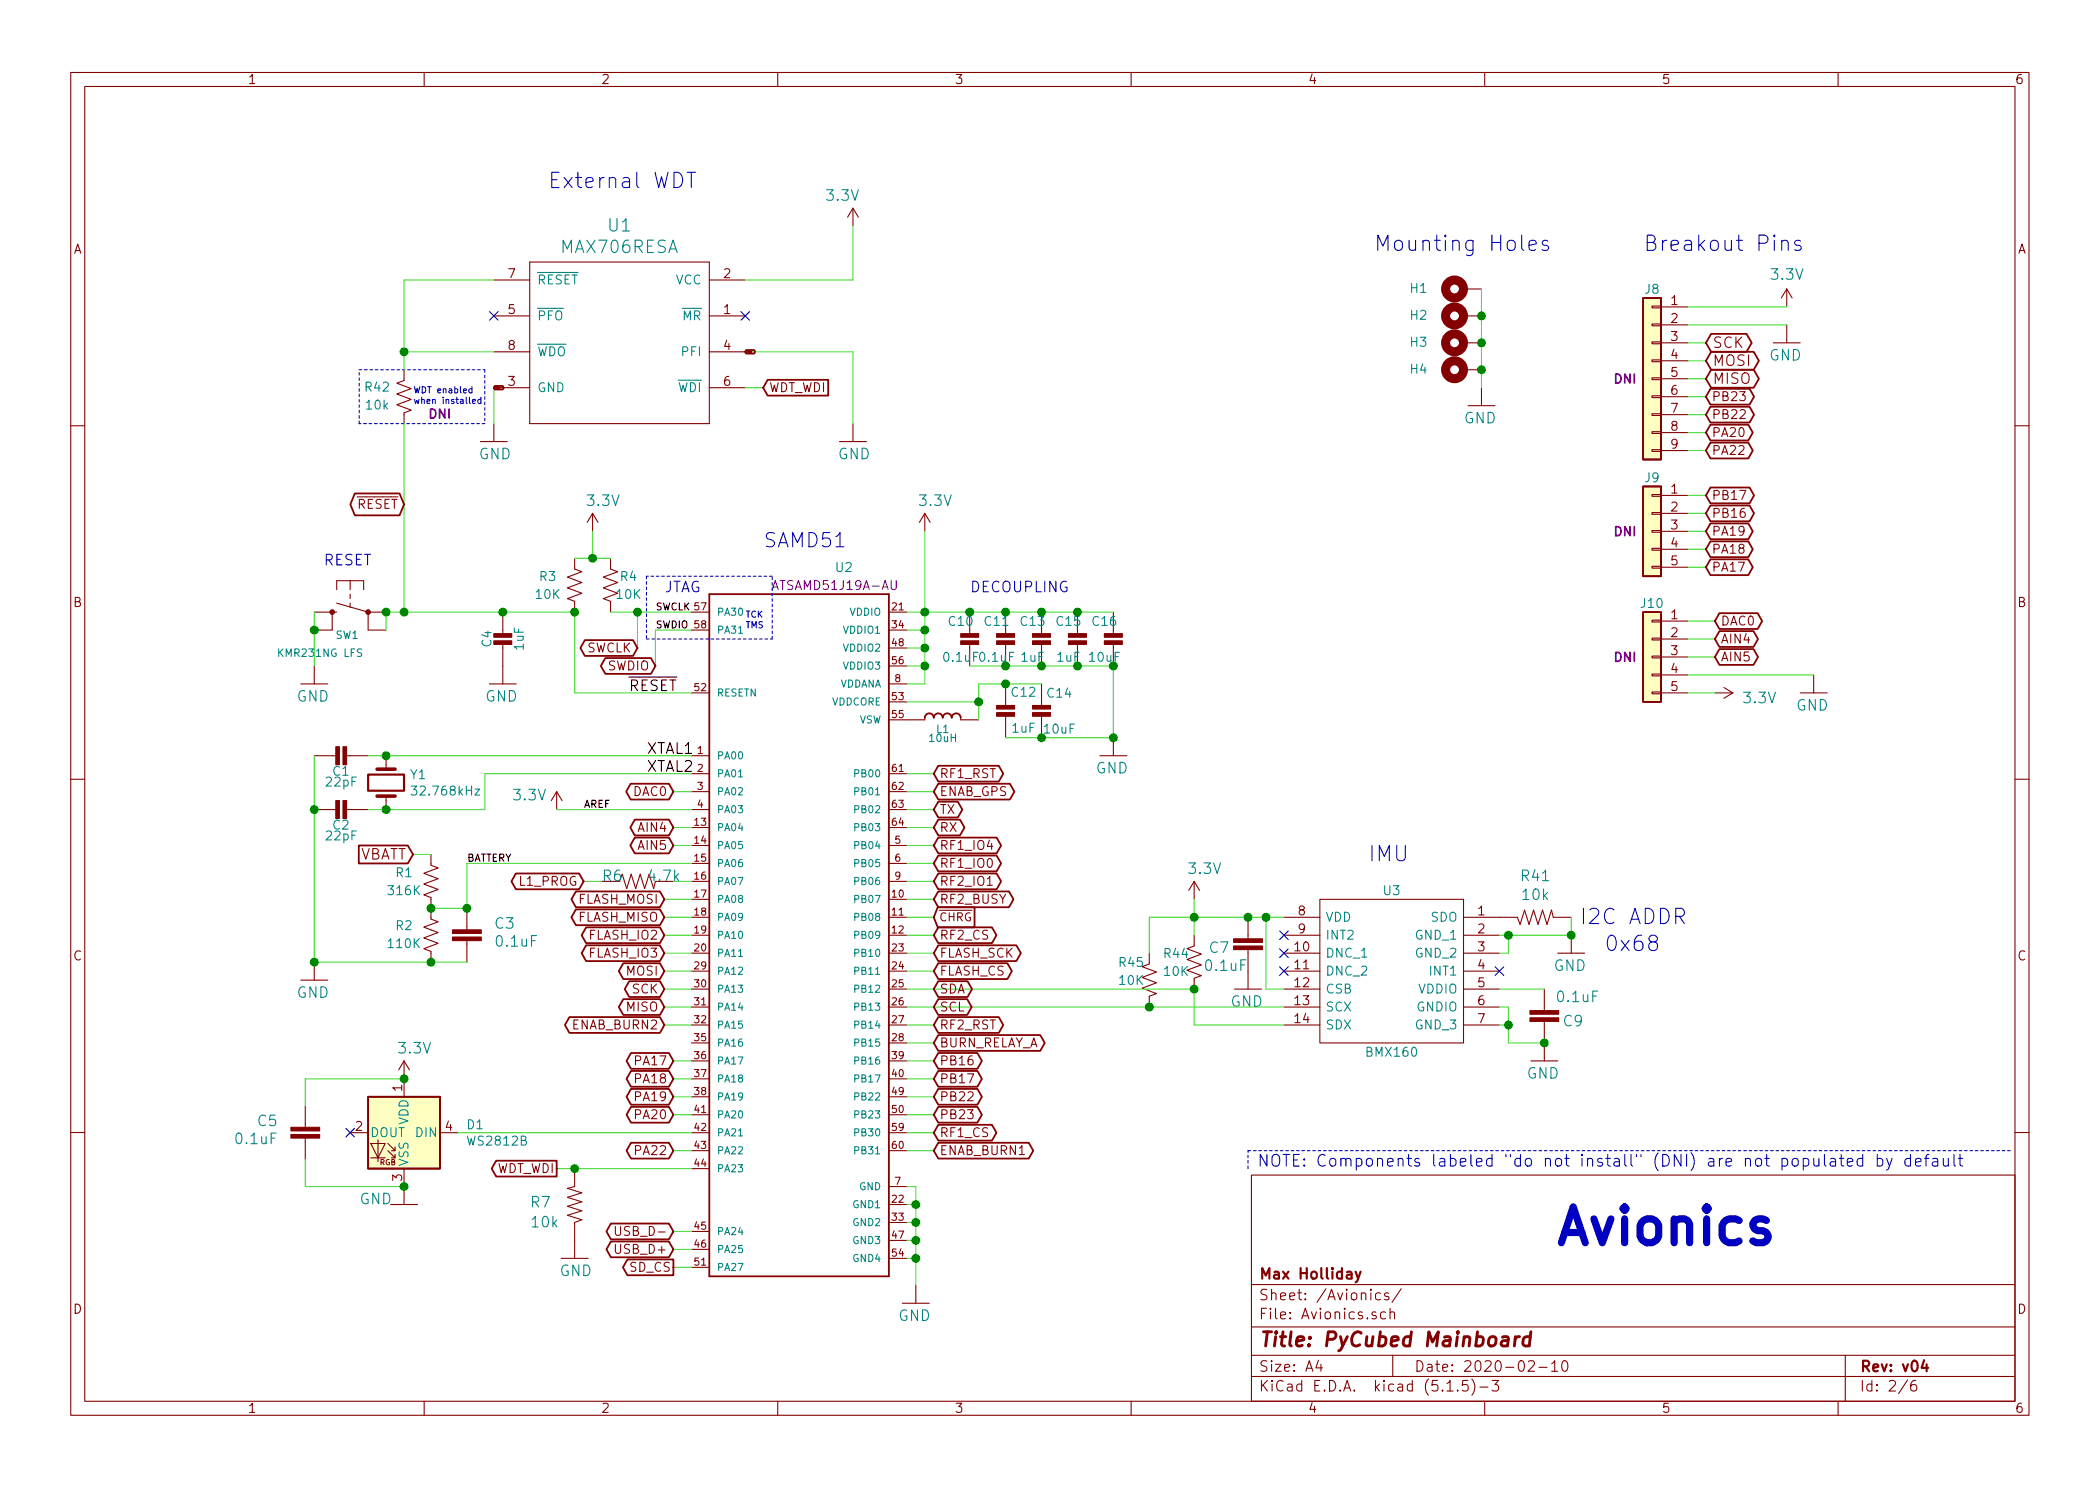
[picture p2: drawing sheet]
EESchema Schematic File Version 4
EELAYER 30 0
EELAYER END
$Descr A4 11693 8268
encoding utf-8
Sheet 2 6
Title "PyCubed Mainboard"
Date "2020-02-10"
Rev "v04"
Comp "Max Holliday"
Comment1 ""
Comment2 ""
Comment3 ""
Comment4 ""
$EndDescr
Wire Wire Line
	2750 2150 2750 2350
Text GLabel 2750 2150 2    10   BiDi ~ 0
GND
Wire Wire Line
	4150 1950 4750 1950
Wire Wire Line
	4750 1950 4750 2350
Text GLabel 4150 1950 2    10   BiDi ~ 0
GND
Wire Wire Line
	5050 4500 5200 4500
Text GLabel 5200 4500 2    50   BiDi ~ 0
TX
Wire Wire Line
	5050 4600 5200 4600
Text GLabel 5200 4600 2    50   BiDi ~ 0
RX
Wire Wire Line
	5200 4400 5050 4400
Text GLabel 5200 4400 2    50   BiDi ~ 0
ENAB_GPS
Wire Wire Line
	2750 1550 2250 1550
Wire Wire Line
	2250 2050 2250 1950
Wire Wire Line
	3850 5700 3700 5700
Text GLabel 3700 5700 0    50   BiDi ~ 0
ENAB_BURN2
Wire Wire Line
	5050 6400 5200 6400
Text GLabel 5200 6400 2    50   BiDi ~ 0
ENAB_BURN1
Wire Wire Line
	4250 2150 4150 2150
Wire Wire Line
	3850 6500 3200 6500
Wire Wire Line
	5050 5800 5200 5800
Text GLabel 5200 5800 2    50   BiDi ~ 0
BURN_RELAY_A
Wire Wire Line
	3350 4900 3250 4900
Text GLabel 3250 4900 0    50   BiDi ~ 0
L1_PROG
Wire Wire Line
	3850 4900 3750 4900
Wire Wire Line
	4750 1550 4150 1550
$Comp
L mainboard:0.1UF-25V(+80_-20%)(0603) C?
U 1 1
P 6950 5300
AR Path="/88676885" Ref="C?"  Part="1" 
AR Path="/5CEC5A72/88676885" Ref="C7"  Part="1" 
F 0 "C7" H 7050 5300 59  0000 L BNN
F 1 "0.1uF" H 6950 5200 59  0000 L BNN
F 2 "Capacitor_SMD:C_0603_1608Metric" H 6950 5300 50  0001 C CNN
F 3 "" H 6950 5300 50  0001 C CNN
	1    6950 5300
	-1   0    0    -1  
$EndComp
$Comp
L mainboard:0.1UF-25V(+80_-20%)(0603) C?
U 1 1
P 8600 5600
AR Path="/2BF069D8" Ref="C?"  Part="1" 
AR Path="/5CEC5A72/2BF069D8" Ref="C9"  Part="1" 
F 0 "C9" H 8700 5650 59  0000 L BNN
F 1 "0.1uF" H 8660 5515 59  0000 L BNN
F 2 "Capacitor_SMD:C_0603_1608Metric" H 8600 5600 50  0001 C CNN
F 3 "" H 8600 5600 50  0001 C CNN
	1    8600 5600
	1    0    0    1   
$EndComp
$Comp
L mainboard:GND #GND?
U 1 1
P 2750 2450
AR Path="/21137572" Ref="#GND?"  Part="1" 
AR Path="/5CEC5A72/21137572" Ref="#GND06"  Part="1" 
F 0 "#GND06" H 2750 2450 50  0001 C CNN
F 1 "GND" H 2650 2350 59  0000 L BNN
F 2 "" H 2750 2450 50  0001 C CNN
F 3 "" H 2750 2450 50  0001 C CNN
	1    2750 2450
	-1   0    0    -1  
$EndComp
$Comp
L mainboard:10KOHM-1_10W-1%(0603)0603 R?
U 1 1
P 3550 4900
AR Path="/B13F4994" Ref="R?"  Part="1" 
AR Path="/5CEC5A72/B13F4994" Ref="R6"  Part="1" 
F 0 "R6" H 3350 4900 59  0000 L BNN
F 1 "4.7k" H 3600 4900 59  0000 L BNN
F 2 "Resistor_SMD:R_0603_1608Metric" H 3550 4900 50  0001 C CNN
F 3 "" H 3550 4900 50  0001 C CNN
	1    3550 4900
	1    0    0    -1  
$EndComp
$Comp
L mainboard:GND #GND?
U 1 1
P 4750 2450
AR Path="/A606055F" Ref="#GND?"  Part="1" 
AR Path="/5CEC5A72/A606055F" Ref="#GND01"  Part="1" 
F 0 "#GND01" H 4750 2450 50  0001 C CNN
F 1 "GND" H 4650 2350 59  0000 L BNN
F 2 "" H 4750 2450 50  0001 C CNN
F 3 "" H 4750 2450 50  0001 C CNN
	1    4750 2450
	-1   0    0    -1  
$EndComp
$Comp
L mainboard:3.3V #SUPPLY?
U 1 1
P 4750 1250
AR Path="/26B7FE90" Ref="#SUPPLY?"  Part="1" 
AR Path="/5CEC5A72/26B7FE90" Ref="#SUPPLY01"  Part="1" 
F 0 "#SUPPLY01" H 4750 1250 50  0001 C CNN
F 1 "3.3V" H 4710 1390 59  0000 L BNN
F 2 "" H 4750 1250 50  0001 C CNN
F 3 "" H 4750 1250 50  0001 C CNN
	1    4750 1250
	-1   0    0    -1  
$EndComp
$Comp
L mainboard:R-US_R0603 R?
U 1 1
P 3200 6700
AR Path="/D5C8DAFA" Ref="R?"  Part="1" 
AR Path="/5CEC5A72/D5C8DAFA" Ref="R7"  Part="1" 
F 0 "R7" V 3241 6450 59  0000 L BNN
F 1 "10k" V 3130 6450 59  0000 L BNN
F 2 "Resistor_SMD:R_0603_1608Metric" H 3200 6700 50  0001 C CNN
F 3 "" H 3200 6700 50  0001 C CNN
	1    3200 6700
	0    1    -1   0   
$EndComp
$Comp
L mainboard:GND #GND?
U 1 1
P 3200 7000
AR Path="/4ECAD228" Ref="#GND?"  Part="1" 
AR Path="/5CEC5A72/4ECAD228" Ref="#GND010"  Part="1" 
F 0 "#GND010" H 3200 7000 50  0001 C CNN
F 1 "GND" H 3100 6900 59  0000 L BNN
F 2 "" H 3200 7000 50  0001 C CNN
F 3 "" H 3200 7000 50  0001 C CNN
	1    3200 7000
	-1   0    0    -1  
$EndComp
Text Notes 7850 4800 2    85   ~ 0
IMU
Text Notes 3050 1050 0    85   ~ 0
External WDT
Wire Wire Line
	3100 4500 3850 4500
$Comp
L mainboard:CAP_CERAMIC0805-NOOUTLINE-Adafruit_Feather_M4_Express-eagle-import-lab64_SAM32-rescue-SAMD-10-rescue-SAM32-rescue C?
U 1 1
P 6200 3600
AR Path="/5BCFDB7D/5CF0D226" Ref="C?"  Part="1" 
AR Path="/5CF0D226" Ref="C?"  Part="1" 
AR Path="/5CEC5A72/5CF0D226" Ref="C16"  Part="1" 
F 0 "C16" H 6150 3750 50  0000 C CNN
F 1 "10uF" H 6150 3550 50  0000 C CNN
F 2 "Capacitor_SMD:C_0603_1608Metric" H 6200 3600 50  0001 C CNN
F 3 "" H 6200 3600 50  0001 C CNN
	1    6200 3600
	1    0    0    -1  
$EndComp
$Comp
L mainboard:CAP_CERAMIC0603_NO-Adafruit_Feather_M4_Express-eagle-import-lab64_SAM32-rescue-SAMD-10-rescue-SAM32-rescue C?
U 1 1
P 6000 3600
AR Path="/5BCFDB7D/5CF0D22C" Ref="C?"  Part="1" 
AR Path="/5CF0D22C" Ref="C?"  Part="1" 
AR Path="/5CEC5A72/5CF0D22C" Ref="C15"  Part="1" 
F 0 "C15" H 5950 3750 50  0000 C CNN
F 1 "1uF" H 5950 3550 50  0000 C CNN
F 2 "Capacitor_SMD:C_0603_1608Metric" H 6000 3600 50  0001 C CNN
F 3 "" H 6000 3600 50  0001 C CNN
	1    6000 3600
	1    0    0    -1  
$EndComp
$Comp
L mainboard:CAP_CERAMIC0603_NO-Adafruit_Feather_M4_Express-eagle-import-lab64_SAM32-rescue-SAMD-10-rescue-SAM32-rescue C?
U 1 1
P 5800 3600
AR Path="/5BCFDB7D/5CF0D232" Ref="C?"  Part="1" 
AR Path="/5CF0D232" Ref="C?"  Part="1" 
AR Path="/5CEC5A72/5CF0D232" Ref="C13"  Part="1" 
F 0 "C13" H 5750 3750 50  0000 C CNN
F 1 "1uF" H 5750 3550 50  0000 C CNN
F 2 "Capacitor_SMD:C_0603_1608Metric" H 5800 3600 50  0001 C CNN
F 3 "" H 5800 3600 50  0001 C CNN
	1    5800 3600
	1    0    0    -1  
$EndComp
Text Label 3500 3850 0    59   ~ 0
~RESET
Wire Wire Line
	5050 3900 5450 3900
Wire Wire Line
	5450 3900 5450 4000
$Comp
L mainboard:CAP_CERAMIC0603_NO-Adafruit_Feather_M4_Express-eagle-import-lab64_SAM32-rescue-SAMD-10-rescue-SAM32-rescue C?
U 1 1
P 2800 3500
AR Path="/5BCFDB7D/5CF0D241" Ref="C?"  Part="1" 
AR Path="/5CF0D241" Ref="C?"  Part="1" 
AR Path="/5CEC5A72/5CF0D241" Ref="C4"  Part="1" 
F 0 "C4" V 2710 3549 50  0000 C CNN
F 1 "1uF" V 2890 3549 50  0000 C CNN
F 2 "Capacitor_SMD:C_0603_1608Metric" H 2800 3500 50  0001 C CNN
F 3 "" H 2800 3500 50  0001 C CNN
	1    2800 3500
	1    0    0    1   
$EndComp
$Comp
L mainboard:INDUCTOR-Adafruit_Feather_M4_Express-eagle-import-lab64_SAM32-rescue-SAMD-10-rescue-SAM32-rescue L?
U 1 1
P 5250 4000
AR Path="/5BCFDB7D/5CF0D253" Ref="L?"  Part="1" 
AR Path="/5CF0D253" Ref="L?"  Part="1" 
AR Path="/5CEC5A72/5CF0D253" Ref="L1"  Part="1" 
F 0 "L1" H 5250 3950 42  0000 C CNN
F 1 "10uH" H 5250 3900 42  0000 C CNN
F 2 "Inductor_SMD:L_0805_2012Metric_Pad1.15x1.40mm_HandSolder" H 5250 4000 50  0001 C CNN
F 3 "https://product.tdk.com/info/en/catalog/datasheets/inductor_commercial_power_vls201610hbx-1_en.pdf" H 5250 4000 50  0001 C CNN
	1    5250 4000
	-1   0    0    -1  
$EndComp
Wire Wire Line
	5050 3800 5150 3800
Wire Wire Line
	5150 3800 5150 3700
Wire Wire Line
	5050 3400 5150 3400
Connection ~ 5150 3400
Wire Wire Line
	5150 3400 5150 2950
Wire Wire Line
	5050 3500 5150 3500
Connection ~ 5150 3500
Wire Wire Line
	5150 3500 5150 3400
Wire Wire Line
	5050 3600 5150 3600
Connection ~ 5150 3600
Wire Wire Line
	5150 3600 5150 3500
Wire Wire Line
	5050 3700 5150 3700
Connection ~ 5150 3700
Wire Wire Line
	5150 3700 5150 3600
$Comp
L mainboard:SWITCH_TACT_SMT4.6X2.8-Adafruit_Feather_M4_Express-eagle-import-lab64_SAM32-rescue-SAMD-10-rescue-SAM32-rescue SW?
U 1 1
P 1950 3400
AR Path="/5BCFDB7D/5CF0D299" Ref="SW?"  Part="1" 
AR Path="/5CF0D299" Ref="SW?"  Part="1" 
AR Path="/5CEC5A72/5CF0D299" Ref="SW1"  Part="1" 
F 0 "SW1" H 1900 3250 42  0000 L BNN
F 1 "KMR231NG LFS" H 1875 3150 42  0000 L BNN
F 2 "Adafruit Feather M4 Express:BTN_KMR2_4.6X2.8" H 1950 3400 50  0001 C CNN
F 3 "https://www.ckswitches.com/media/1479/kmr2.pdf" H 1950 3400 50  0001 C CNN
	1    1950 3400
	-1   0    0    -1  
$EndComp
Wire Wire Line
	1750 3400 1750 3500
Wire Wire Line
	5050 6600 5100 6600
Wire Wire Line
	5100 6600 5100 6700
Wire Wire Line
	5050 6700 5100 6700
Connection ~ 5100 6700
Wire Wire Line
	5100 6700 5100 6800
Wire Wire Line
	5050 6800 5100 6800
Connection ~ 5100 6800
Wire Wire Line
	5100 6800 5100 6900
Wire Wire Line
	5050 6900 5100 6900
Connection ~ 5100 6900
Wire Wire Line
	5100 6900 5100 7000
Wire Wire Line
	5050 7000 5100 7000
Connection ~ 5100 7000
Wire Wire Line
	5100 7000 5100 7150
$Comp
L mainboard:CAP_CERAMIC0603_NO-Adafruit_Feather_M4_Express-eagle-import-lab64_SAM32-rescue-SAMD-10-rescue-SAM32-rescue C?
U 1 1
P 1850 4200
AR Path="/5BCFDB7D/5CF0D2B6" Ref="C?"  Part="1" 
AR Path="/5CF0D2B6" Ref="C?"  Part="1" 
AR Path="/5CEC5A72/5CF0D2B6" Ref="C1"  Part="1" 
F 0 "C1" V 1760 4249 50  0000 C CNN
F 1 "22pF" V 1700 4250 50  0000 C CNN
F 2 "Capacitor_SMD:C_0603_1608Metric" H 1850 4200 50  0001 C CNN
F 3 "" H 1850 4200 50  0001 C CNN
	1    1850 4200
	0    1    -1   0   
$EndComp
$Comp
L mainboard:CAP_CERAMIC0603_NO-Adafruit_Feather_M4_Express-eagle-import-lab64_SAM32-rescue-SAMD-10-rescue-SAM32-rescue C?
U 1 1
P 1850 4500
AR Path="/5BCFDB7D/5CF0D2BC" Ref="C?"  Part="1" 
AR Path="/5CF0D2BC" Ref="C?"  Part="1" 
AR Path="/5CEC5A72/5CF0D2BC" Ref="C2"  Part="1" 
F 0 "C2" V 1760 4549 50  0000 C CNN
F 1 "22pF" V 1700 4550 50  0000 C CNN
F 2 "Capacitor_SMD:C_0603_1608Metric" H 1850 4500 50  0001 C CNN
F 3 "" H 1850 4500 50  0001 C CNN
	1    1850 4500
	0    1    -1   0   
$EndComp
Wire Wire Line
	2700 4500 2700 4300
Wire Wire Line
	2700 4300 3850 4300
Wire Wire Line
	1750 4200 1750 4500
Wire Wire Line
	3850 3850 3200 3850
Wire Wire Line
	3200 3850 3200 3400
Wire Wire Line
	3200 3100 3300 3100
Connection ~ 3300 3100
Wire Wire Line
	3300 3100 3400 3100
Connection ~ 5800 3400
Text Notes 5400 3300 0    59   ~ 0
DECOUPLING\n
Text Label 3600 4200 0    60   ~ 0
XTAL1
Text Label 3600 4300 0    60   ~ 0
XTAL2
$Comp
L Device:R_US R4
U 1 1
P 3400 3250
F 0 "R4" H 3500 3300 50  0000 C CNN
F 1 "10K" H 3500 3200 50  0000 C CNN
F 2 "Resistor_SMD:R_0603_1608Metric" V 3440 3240 50  0001 C CNN
F 3 "~" H 3400 3250 50  0001 C CNN
	1    3400 3250
	1    0    0    -1  
$EndComp
$Comp
L Device:R_US R3
U 1 1
P 3200 3250
F 0 "R3" H 3050 3300 50  0000 C CNN
F 1 "10K" H 3050 3200 50  0000 C CNN
F 2 "Resistor_SMD:R_0603_1608Metric" V 3240 3240 50  0001 C CNN
F 3 "~" H 3200 3250 50  0001 C CNN
	1    3200 3250
	1    0    0    -1  
$EndComp
Connection ~ 3200 3400
Wire Wire Line
	3300 2950 3300 3100
Wire Wire Line
	5800 3700 6000 3700
Text Notes 3700 3300 0    59   ~ 0
JTAG\n
Wire Wire Line
	1750 3500 1750 3700
Connection ~ 1750 3500
Wire Wire Line
	2150 3500 2150 3400
Connection ~ 2150 3400
Text Notes 1800 3150 0    59   ~ 0
RESET
Connection ~ 2800 3400
Wire Wire Line
	2800 3400 3200 3400
$Comp
L mainboard:CAP_CERAMIC0603_NO-Adafruit_Feather_M4_Express-eagle-import-lab64_SAM32-rescue-SAMD-10-rescue-SAM32-rescue C?
U 1 1
P 5600 3600
AR Path="/5BCFDB7D/5CF0D39D" Ref="C?"  Part="1" 
AR Path="/5CF0D39D" Ref="C?"  Part="1" 
AR Path="/5CEC5A72/5CF0D39D" Ref="C11"  Part="1" 
F 0 "C11" H 5550 3750 50  0000 C CNN
F 1 "0.1uF" H 5550 3550 50  0000 C CNN
F 2 "Capacitor_SMD:C_0603_1608Metric" H 5600 3600 50  0001 C CNN
F 3 "" H 5600 3600 50  0001 C CNN
	1    5600 3600
	1    0    0    -1  
$EndComp
Wire Wire Line
	5600 3400 5800 3400
Wire Wire Line
	5800 3700 5600 3700
Connection ~ 5800 3700
Wire Wire Line
	5450 3900 5450 3800
Connection ~ 5450 3900
Connection ~ 5800 4100
Wire Wire Line
	5600 4100 5800 4100
Wire Wire Line
	5800 3400 6000 3400
Connection ~ 6000 3400
Connection ~ 6000 3700
Wire Wire Line
	6000 3700 6200 3700
Wire Wire Line
	6000 3400 6200 3400
Connection ~ 5600 3400
Wire Wire Line
	5150 3400 5400 3400
Connection ~ 6200 3700
Wire Wire Line
	6200 3700 6200 4100
Text Label 3650 3400 0    39   ~ 0
SWCLK
Text Label 3650 3500 0    39   ~ 0
SWDIO
Connection ~ 1750 4500
Wire Wire Line
	1750 4500 1750 5350
Wire Wire Line
	2550 6300 3850 6300
Wire Wire Line
	3750 7050 3850 7050
Text GLabel 3750 7050 0    50   Output ~ 0
SD_CS
Text Notes 4250 3050 0    79   ~ 0
SAMD51
Wire Wire Line
	3850 6950 3750 6950
Text GLabel 3750 6950 0    50   BiDi ~ 0
USB_D+
Wire Wire Line
	3850 6850 3750 6850
Text GLabel 3750 6850 0    50   BiDi ~ 0
USB_D-
Text GLabel 3550 3600 0    50   BiDi ~ 0
SWCLK
Text GLabel 3650 3700 0    50   BiDi ~ 0
SWDIO
$Comp
L mainboard:3.3V #SUPPLY?
U 1 1
P 5150 2950
AR Path="/5CFBCD54" Ref="#SUPPLY?"  Part="1" 
AR Path="/5CEC5A72/5CFBCD54" Ref="#SUPPLY04"  Part="1" 
F 0 "#SUPPLY04" H 5150 2950 50  0001 C CNN
F 1 "3.3V" H 5110 3090 59  0000 L BNN
F 2 "" H 5150 2950 50  0001 C CNN
F 3 "" H 5150 2950 50  0001 C CNN
	1    5150 2950
	1    0    0    -1  
$EndComp
$Comp
L mainboard:3.3V #SUPPLY?
U 1 1
P 3300 2950
AR Path="/5CFBFDCC" Ref="#SUPPLY?"  Part="1" 
AR Path="/5CEC5A72/5CFBFDCC" Ref="#SUPPLY02"  Part="1" 
F 0 "#SUPPLY02" H 3300 2950 50  0001 C CNN
F 1 "3.3V" H 3260 3090 59  0000 L BNN
F 2 "" H 3300 2950 50  0001 C CNN
F 3 "" H 3300 2950 50  0001 C CNN
	1    3300 2950
	1    0    0    -1  
$EndComp
$Comp
L mainboard:GND #GND?
U 1 1
P 5100 7250
AR Path="/5CFD3B99" Ref="#GND?"  Part="1" 
AR Path="/5CEC5A72/5CFD3B99" Ref="#GND08"  Part="1" 
F 0 "#GND08" H 5100 7250 50  0001 C CNN
F 1 "GND" H 5000 7150 59  0000 L BNN
F 2 "" H 5100 7250 50  0001 C CNN
F 3 "" H 5100 7250 50  0001 C CNN
	1    5100 7250
	1    0    0    -1  
$EndComp
$Comp
L mainboard:GND #GND?
U 1 1
P 2250 6700
AR Path="/5CFD48B4" Ref="#GND?"  Part="1" 
AR Path="/5CEC5A72/5CFD48B4" Ref="#GND05"  Part="1" 
F 0 "#GND05" H 2250 6700 50  0001 C CNN
F 1 "GND" H 2000 6700 59  0000 L BNN
F 2 "" H 2250 6700 50  0001 C CNN
F 3 "" H 2250 6700 50  0001 C CNN
	1    2250 6700
	1    0    0    -1  
$EndComp
$Comp
L mainboard:GND #GND?
U 1 1
P 6200 4200
AR Path="/5CFD4BD6" Ref="#GND?"  Part="1" 
AR Path="/5CEC5A72/5CFD4BD6" Ref="#GND09"  Part="1" 
F 0 "#GND09" H 6200 4200 50  0001 C CNN
F 1 "GND" H 6100 4100 59  0000 L BNN
F 2 "" H 6200 4200 50  0001 C CNN
F 3 "" H 6200 4200 50  0001 C CNN
	1    6200 4200
	1    0    0    -1  
$EndComp
Connection ~ 6200 4100
$Comp
L mainboard:GND #GND?
U 1 1
P 2800 3800
AR Path="/5CFD4F60" Ref="#GND?"  Part="1" 
AR Path="/5CEC5A72/5CFD4F60" Ref="#GND04"  Part="1" 
F 0 "#GND04" H 2800 3800 50  0001 C CNN
F 1 "GND" H 2700 3700 59  0000 L BNN
F 2 "" H 2800 3800 50  0001 C CNN
F 3 "" H 2800 3800 50  0001 C CNN
	1    2800 3800
	1    0    0    -1  
$EndComp
$Comp
L mainboard:GND #GND?
U 1 1
P 1750 5450
AR Path="/5CFD52FB" Ref="#GND?"  Part="1" 
AR Path="/5CEC5A72/5CFD52FB" Ref="#GND03"  Part="1" 
F 0 "#GND03" H 1750 5450 50  0001 C CNN
F 1 "GND" H 1650 5350 59  0000 L BNN
F 2 "" H 1750 5450 50  0001 C CNN
F 3 "" H 1750 5450 50  0001 C CNN
	1    1750 5450
	1    0    0    -1  
$EndComp
$Comp
L mainboard:GND #GND?
U 1 1
P 1750 3800
AR Path="/5CFD5573" Ref="#GND?"  Part="1" 
AR Path="/5CEC5A72/5CFD5573" Ref="#GND02"  Part="1" 
F 0 "#GND02" H 1750 3800 50  0001 C CNN
F 1 "GND" H 1650 3700 59  0000 L BNN
F 2 "" H 1750 3800 50  0001 C CNN
F 3 "" H 1750 3800 50  0001 C CNN
	1    1750 3800
	1    0    0    -1  
$EndComp
Text GLabel 5200 5400 2    50   BiDi ~ 0
FLASH_CS
Text GLabel 3700 5100 0    50   BiDi ~ 0
FLASH_MISO
Text GLabel 3700 5000 0    50   BiDi ~ 0
FLASH_MOSI
Text GLabel 5200 5300 2    50   BiDi ~ 0
FLASH_SCK
Wire Wire Line
	5200 5300 5050 5300
Wire Wire Line
	3700 5000 3850 5000
Wire Wire Line
	3700 5100 3850 5100
Text GLabel 3700 5200 0    50   BiDi ~ 0
FLASH_IO2
Text GLabel 3700 5300 0    50   BiDi ~ 0
FLASH_IO3
Wire Wire Line
	3700 5200 3850 5200
Wire Wire Line
	3850 5300 3700 5300
Wire Wire Line
	5200 5400 5050 5400
Text GLabel 3700 5400 0    50   BiDi ~ 0
MOSI
Text GLabel 3700 5500 0    50   BiDi ~ 0
SCK
Text GLabel 3700 5600 0    50   BiDi ~ 0
MISO
Wire Wire Line
	3700 5400 3850 5400
Wire Wire Line
	3700 5500 3850 5500
Wire Wire Line
	3700 5600 3850 5600
Wire Wire Line
	3400 3400 3550 3400
Wire Wire Line
	3650 3500 3650 3700
Wire Wire Line
	3550 3600 3550 3400
Connection ~ 3550 3400
$Comp
L Device:Crystal Y1
U 1 1
P 2150 4350
F 0 "Y1" V 2104 4481 50  0000 L CNN
F 1 "32.768kHz" V 2195 4481 50  0000 L CNN
F 2 "Crystal:Crystal_SMD_3215-2Pin_3.2x1.5mm" H 2150 4350 50  0001 C CNN
F 3 "~" H 2150 4350 50  0001 C CNN
F 4 "ABS07-32.768KHZ-T" H 2150 4350 50  0001 C CNN "Flight"
F 5 "ABS07-32.768KHZ-T" H 2150 4350 50  0001 C CNN "Proto"
	1    2150 4350
	0    1    1    0   
$EndComp
Wire Wire Line
	2050 4200 2150 4200
Wire Wire Line
	2050 4500 2150 4500
Connection ~ 2150 4200
Wire Wire Line
	2150 4200 3850 4200
Connection ~ 2150 4500
Wire Wire Line
	2150 4500 2700 4500
$Comp
L mainboard:CAP_CERAMIC0603_NO-Adafruit_Feather_M4_Express-eagle-import-lab64_SAM32-rescue-SAMD-10-rescue-SAM32-rescue C?
U 1 1
P 5400 3600
AR Path="/5BCFDB7D/5D39F8DC" Ref="C?"  Part="1" 
AR Path="/5D39F8DC" Ref="C?"  Part="1" 
AR Path="/5CEC5A72/5D39F8DC" Ref="C10"  Part="1" 
F 0 "C10" H 5350 3750 50  0000 C CNN
F 1 "0.1uF" H 5350 3550 50  0000 C CNN
F 2 "Capacitor_SMD:C_0603_1608Metric" H 5400 3600 50  0001 C CNN
F 3 "" H 5400 3600 50  0001 C CNN
	1    5400 3600
	1    0    0    -1  
$EndComp
Connection ~ 5400 3400
Wire Wire Line
	5400 3400 5600 3400
Wire Wire Line
	5600 3700 5400 3700
Connection ~ 5600 3700
Connection ~ 5600 3800
Wire Wire Line
	5600 3800 5800 3800
Wire Wire Line
	5450 3800 5600 3800
Wire Wire Line
	5800 4100 6200 4100
$Comp
L mainboard:CAP_CERAMIC0603_NO-Adafruit_Feather_M4_Express-eagle-import-lab64_SAM32-rescue-SAMD-10-rescue-SAM32-rescue C?
U 1 1
P 5800 4000
AR Path="/5BCFDB7D/5CF0D259" Ref="C?"  Part="1" 
AR Path="/5CF0D259" Ref="C?"  Part="1" 
AR Path="/5CEC5A72/5CF0D259" Ref="C14"  Part="1" 
F 0 "C14" H 5700 4150 50  0000 C CNN
F 1 "10uF" H 5700 3950 50  0000 C CNN
F 2 "Capacitor_SMD:C_0603_1608Metric" H 5800 4000 50  0001 C CNN
F 3 "" H 5800 4000 50  0001 C CNN
	1    5800 4000
	-1   0    0    -1  
$EndComp
$Comp
L mainboard:CAP_CERAMIC0805-NOOUTLINE-Adafruit_Feather_M4_Express-eagle-import-lab64_SAM32-rescue-SAMD-10-rescue-SAM32-rescue C?
U 1 1
P 5600 3900
AR Path="/5BCFDB7D/5CF0D24D" Ref="C?"  Part="1" 
AR Path="/5CF0D24D" Ref="C?"  Part="1" 
AR Path="/5CEC5A72/5CF0D24D" Ref="C12"  Part="1" 
F 0 "C12" H 5700 3850 50  0000 C CNN
F 1 "1uF" H 5700 4050 50  0000 C CNN
F 2 "Capacitor_SMD:C_0603_1608Metric" H 5600 3900 50  0001 C CNN
F 3 "" H 5600 3900 50  0001 C CNN
	1    5600 3900
	1    0    0    1   
$EndComp
$Comp
L mainboard:3.3V #SUPPLY?
U 1 1
P 3100 4500
AR Path="/5D35BA4E" Ref="#SUPPLY?"  Part="1" 
AR Path="/5CEC5A72/5D35BA4E" Ref="#SUPPLY0101"  Part="1" 
F 0 "#SUPPLY0101" H 3100 4500 50  0001 C CNN
F 1 "3.3V" H 2850 4550 59  0000 L BNN
F 2 "" H 3100 4500 50  0001 C CNN
F 3 "" H 3100 4500 50  0001 C CNN
	1    3100 4500
	1    0    0    -1  
$EndComp
Connection ~ 1750 5350
Wire Wire Line
	2300 4750 2400 4750
Text GLabel 2300 4750 0    59   Input ~ 0
VBATT
Connection ~ 2400 5350
Wire Wire Line
	2600 5350 2400 5350
Wire Wire Line
	2600 5050 2600 4800
Connection ~ 2600 5050
$Comp
L mainboard:0.1UF-25V(+80_-20%)(0603) C?
U 1 1
P 2600 5250
AR Path="/5D2972EA" Ref="C?"  Part="1" 
AR Path="/5CEC5A72/5D2972EA" Ref="C3"  Part="1" 
F 0 "C3" H 2450 5400 59  0000 R TNN
F 1 "0.1uF" H 2450 5300 59  0000 R TNN
F 2 "Capacitor_SMD:C_0603_1608Metric" H 2600 5250 50  0001 C CNN
F 3 "" H 2600 5250 50  0001 C CNN
	1    2600 5250
	-1   0    0    -1  
$EndComp
Wire Wire Line
	2400 5050 2600 5050
Wire Wire Line
	2400 5350 1750 5350
Text Label 2600 4800 0    40   ~ 0
BATTERY
Connection ~ 2400 5050
$Comp
L Device:R_US R2
U 1 1
P 2400 5200
F 0 "R2" H 2550 5150 50  0000 C CNN
F 1 "110K" H 2550 5250 50  0000 C CNN
F 2 "Resistor_SMD:R_0603_1608Metric" V 2440 5190 50  0001 C CNN
F 3 "~" H 2400 5200 50  0001 C CNN
	1    2400 5200
	-1   0    0    1   
$EndComp
$Comp
L Device:R_US R1
U 1 1
P 2400 4900
F 0 "R1" H 2250 4950 50  0000 C CNN
F 1 "316K" H 2250 4850 50  0000 C CNN
F 2 "Resistor_SMD:R_0603_1608Metric" V 2440 4890 50  0001 C CNN
F 3 "~" H 2400 4900 50  0001 C CNN
	1    2400 4900
	1    0    0    -1  
$EndComp
Wire Wire Line
	3850 6000 3750 6000
Text GLabel 3750 6000 0    50   BiDi ~ 0
PA18
Wire Wire Line
	3200 6500 3100 6500
Connection ~ 3200 6500
Text GLabel 3100 6500 0    50   Output ~ 0
WDT_WDI
Wire Wire Line
	3850 6200 3750 6200
Text GLabel 3750 6200 0    50   BiDi ~ 0
PA20
Wire Wire Line
	3850 6400 3750 6400
Text GLabel 3750 6400 0    50   BiDi ~ 0
PA22
Wire Wire Line
	3850 6100 3750 6100
Text GLabel 3750 6100 0    50   BiDi ~ 0
PA19
Text GLabel 9500 2000 2    59   BiDi ~ 0
MOSI
Text GLabel 9500 1900 2    59   BiDi ~ 0
SCK
Text GLabel 9500 2100 2    59   BiDi ~ 0
MISO
Wire Wire Line
	9500 2000 9400 2000
Wire Wire Line
	9500 1900 9400 1900
Wire Wire Line
	9500 2100 9400 2100
Wire Wire Line
	5200 5100 5050 5100
Text GLabel 5200 5100 2    45   Input ~ 0
~CHRG
Text GLabel 5200 4800 2    50   BiDi ~ 0
RF1_IO0
Wire Wire Line
	5200 4800 5050 4800
Wire Wire Line
	5050 5500 6650 5500
Connection ~ 6400 5600
Wire Wire Line
	5050 5600 6400 5600
$Comp
L Device:R_US R45
U 1 1
P 6400 5450
F 0 "R45" H 6500 5550 50  0000 C CNN
F 1 "10K" H 6500 5450 50  0000 C CNN
F 2 "Resistor_SMD:R_0603_1608Metric" V 6440 5440 50  0001 C CNN
F 3 "~" H 6400 5450 50  0001 C CNN
	1    6400 5450
	-1   0    0    -1  
$EndComp
$Comp
L Device:R_US R44
U 1 1
P 6650 5350
F 0 "R44" H 6750 5400 50  0000 C CNN
F 1 "10K" H 6750 5300 50  0000 C CNN
F 2 "Resistor_SMD:R_0603_1608Metric" V 6690 5340 50  0001 C CNN
F 3 "~" H 6650 5350 50  0001 C CNN
	1    6650 5350
	-1   0    0    -1  
$EndComp
$Comp
L symbols:MAX708RESA-T U1
U 1 1
P 4250 1650
F 0 "U1" H 5050 2058 69  0000 C CNN
F 1 "MAX706RESA" H 5050 1938 69  0000 C CNN
F 2 "Package_SO:SO-8_3.9x4.9mm_P1.27mm" H 4250 1650 50  0001 C CNN
F 3 "" H 4250 1650 50  0001 C CNN
F 4 "MAX706RESA" H 4250 1650 50  0001 C CNN "Flight"
F 5 "MAX706RESA" H 4250 1650 50  0001 C CNN "Proto"
	1    4250 1650
	-1   0    0    -1  
$EndComp
Text GLabel 4250 2150 2    50   Input ~ 0
WDT_WDI
Wire Wire Line
	9400 2400 9500 2400
Text GLabel 9500 2400 2    50   BiDi ~ 0
PA20
Wire Wire Line
	9400 2500 9500 2500
Text GLabel 9500 2500 2    50   BiDi ~ 0
PA22
Wire Wire Line
	9400 2200 9500 2200
Text GLabel 9500 2200 2    50   BiDi ~ 0
PB23
Wire Wire Line
	9400 2300 9500 2300
Text GLabel 9500 2300 2    50   BiDi ~ 0
PB22
$Comp
L Connector_Generic:Conn_01x09 J8
U 1 1
P 9200 2100
F 0 "J8" H 9200 2600 50  0000 C CNN
F 1 "Conn_01x09" H 9118 2626 50  0001 C CNN
F 2 "Connector_PinHeader_2.54mm:PinHeader_1x09_P2.54mm_Vertical" H 9200 2100 50  0001 C CNN
F 3 "~" H 9200 2100 50  0001 C CNN
F 4 "DNI" H 9350 2100 50  0000 C CNB "DNI"
	1    9200 2100
	-1   0    0    -1  
$EndComp
$Comp
L mainboard:3.3V #SUPPLY?
U 1 1
P 9950 1700
AR Path="/5D370A56" Ref="#SUPPLY?"  Part="1" 
AR Path="/5CEC5A72/5D370A56" Ref="#SUPPLY0111"  Part="1" 
F 0 "#SUPPLY0111" H 9950 1700 50  0001 C CNN
F 1 "3.3V" H 9850 1850 59  0000 L BNN
F 2 "" H 9950 1700 50  0001 C CNN
F 3 "" H 9950 1700 50  0001 C CNN
	1    9950 1700
	-1   0    0    -1  
$EndComp
$Comp
L mainboard:GND #GND?
U 1 1
P 9950 1900
AR Path="/5D3722F9" Ref="#GND?"  Part="1" 
AR Path="/5CEC5A72/5D3722F9" Ref="#GND0101"  Part="1" 
F 0 "#GND0101" H 9950 1900 50  0001 C CNN
F 1 "GND" H 9850 1800 59  0000 L BNN
F 2 "" H 9950 1900 50  0001 C CNN
F 3 "" H 9950 1900 50  0001 C CNN
	1    9950 1900
	1    0    0    -1  
$EndComp
Wire Wire Line
	9400 1800 9950 1800
Wire Wire Line
	9950 1700 9400 1700
Wire Wire Line
	3850 4400 3750 4400
Text GLabel 3750 4400 0    50   BiDi ~ 0
DAC0
Wire Wire Line
	3850 5900 3750 5900
Text GLabel 3750 5900 0    50   BiDi ~ 0
PA17
$Comp
L Connector_Generic:Conn_01x05 J9
U 1 1
P 9200 2950
F 0 "J9" H 9200 3250 50  0000 C CNN
F 1 "Conn_01x05" V 9118 3276 50  0001 C CNN
F 2 "Connector_PinHeader_2.54mm:PinHeader_1x05_P2.54mm_Vertical" H 9200 2950 50  0001 C CNN
F 3 "~" H 9200 2950 50  0001 C CNN
F 4 "DNI" H 9350 2950 50  0000 C CNB "DNI"
	1    9200 2950
	-1   0    0    -1  
$EndComp
Wire Wire Line
	9400 2750 9500 2750
Text GLabel 9500 2750 2    50   BiDi ~ 0
PB17
Wire Wire Line
	9400 2850 9500 2850
Text GLabel 9500 2850 2    50   BiDi ~ 0
PB16
Wire Wire Line
	9400 3050 9500 3050
Wire Wire Line
	9400 3150 9500 3150
Text GLabel 9500 3150 2    50   BiDi ~ 0
PA17
Wire Wire Line
	9400 2950 9500 2950
$Comp
L Mechanical:MountingHole_Pad H1
U 1 1
P 8150 1600
F 0 "H1" V 8150 1850 50  0000 C CNN
F 1 "MountingHole_Pad" V 8296 1603 50  0001 C CNN
F 2 "MountingHole:MountingHole_3.2mm_M3_DIN965_Pad" H 8150 1600 50  0001 C CNN
F 3 "~" H 8150 1600 50  0001 C CNN
	1    8150 1600
	0    -1   -1   0   
$EndComp
$Comp
L mainboard:GND #GND?
U 1 1
P 8250 2250
AR Path="/5D4B6248" Ref="#GND?"  Part="1" 
AR Path="/5CEC5A72/5D4B6248" Ref="#GND0102"  Part="1" 
F 0 "#GND0102" H 8250 2250 50  0001 C CNN
F 1 "GND" H 8150 2150 59  0000 L BNN
F 2 "" H 8250 2250 50  0001 C CNN
F 3 "" H 8250 2250 50  0001 C CNN
	1    8250 2250
	1    0    0    -1  
$EndComp
Wire Wire Line
	8250 1600 8250 1750
$Comp
L Mechanical:MountingHole_Pad H2
U 1 1
P 8150 1750
F 0 "H2" V 8150 2000 50  0000 C CNN
F 1 "MountingHole_Pad" V 8296 1753 50  0001 C CNN
F 2 "MountingHole:MountingHole_3.2mm_M3_DIN965_Pad" H 8150 1750 50  0001 C CNN
F 3 "~" H 8150 1750 50  0001 C CNN
	1    8150 1750
	0    -1   -1   0   
$EndComp
Connection ~ 8250 1750
Wire Wire Line
	8250 1750 8250 1900
$Comp
L Mechanical:MountingHole_Pad H3
U 1 1
P 8150 1900
F 0 "H3" V 8150 2150 50  0000 C CNN
F 1 "MountingHole_Pad" V 8296 1903 50  0001 C CNN
F 2 "MountingHole:MountingHole_3.2mm_M3_DIN965_Pad" H 8150 1900 50  0001 C CNN
F 3 "~" H 8150 1900 50  0001 C CNN
	1    8150 1900
	0    -1   -1   0   
$EndComp
Connection ~ 8250 1900
Wire Wire Line
	8250 1900 8250 2050
$Comp
L Mechanical:MountingHole_Pad H4
U 1 1
P 8150 2050
F 0 "H4" V 8150 2300 50  0000 C CNN
F 1 "MountingHole_Pad" V 8296 2053 50  0001 C CNN
F 2 "MountingHole:MountingHole_3.2mm_M3_DIN965_Pad" H 8150 2050 50  0001 C CNN
F 3 "~" H 8150 2050 50  0001 C CNN
	1    8150 2050
	0    -1   -1   0   
$EndComp
Connection ~ 8250 2050
Wire Wire Line
	8250 2050 8250 2150
Wire Wire Line
	3650 3500 3850 3500
Wire Wire Line
	3550 3400 3850 3400
Wire Wire Line
	5050 5900 5200 5900
Text GLabel 5200 5900 2    50   BiDi ~ 0
PB16
Wire Wire Line
	5050 6000 5200 6000
Text GLabel 5200 6000 2    50   BiDi ~ 0
PB17
Wire Wire Line
	5050 6100 5200 6100
Text GLabel 5200 6100 2    50   BiDi ~ 0
PB22
Wire Wire Line
	5050 6200 5200 6200
Text GLabel 5200 6200 2    50   BiDi ~ 0
PB23
Text GLabel 9500 3050 2    50   BiDi ~ 0
PA18
Text GLabel 9500 2950 2    50   BiDi ~ 0
PA19
Wire Wire Line
	5050 6300 5200 6300
Text GLabel 5200 6300 2    50   BiDi ~ 0
RF1_CS
Wire Wire Line
	5050 4300 5200 4300
Text GLabel 5200 4300 2    50   BiDi ~ 0
RF1_RST
$Comp
L Device:R_US R42
U 1 1
P 2250 2200
F 0 "R42" H 2100 2150 50  0000 C CNN
F 1 "10k" H 2100 2250 50  0000 C CNN
F 2 "Resistor_SMD:R_0603_1608Metric" V 2290 2190 50  0001 C CNN
F 3 "~" H 2250 2200 50  0001 C CNN
F 4 "DNI" H 2450 2300 50  0000 C CNB "DNI"
	1    2250 2200
	1    0    0    1   
$EndComp
Wire Wire Line
	2150 3400 2250 3400
Wire Wire Line
	2250 2350 2250 3400
NoConn ~ 4150 1750
Wire Wire Line
	4750 1550 4750 1250
Wire Wire Line
	2750 1950 2250 1950
Connection ~ 2250 1950
Wire Wire Line
	2250 1950 2250 1550
Text Notes 9150 1400 0    85   ~ 0
Breakout Pins
Text Notes 7650 1400 0    85   ~ 0
Mounting Holes
Text Notes 8650 6950 0    200  ~ 40
Avionics
Text Label 3250 4500 0    40   ~ 0
AREF
NoConn ~ 2750 1750
Text GLabel 5200 5000 2    50   BiDi ~ 0
RF2_BUSY
Wire Wire Line
	5200 5000 5050 5000
Wire Wire Line
	5050 5200 5200 5200
Text GLabel 5200 5200 2    50   BiDi ~ 0
RF2_CS
Wire Wire Line
	5050 5700 5200 5700
Text GLabel 5200 5700 2    50   BiDi ~ 0
RF2_RST
$Comp
L Connector_Generic:Conn_01x05 J10
U 1 1
P 9200 3650
F 0 "J10" H 9200 3950 50  0000 C CNN
F 1 "Conn_01x05" V 9118 3976 50  0001 C CNN
F 2 "Connector_PinHeader_2.54mm:PinHeader_1x05_P2.54mm_Vertical" H 9200 3650 50  0001 C CNN
F 3 "~" H 9200 3650 50  0001 C CNN
F 4 "DNI" H 9350 3650 50  0000 C CNB "DNI"
	1    9200 3650
	-1   0    0    -1  
$EndComp
Text GLabel 9550 3450 2    50   BiDi ~ 0
DAC0
Wire Wire Line
	9550 3450 9400 3450
Text GLabel 5200 5600 2    50   BiDi ~ 0
SCL
Text GLabel 5200 5500 2    50   BiDi ~ 0
SDA
Wire Wire Line
	5050 4700 5200 4700
Text GLabel 5200 4700 2    50   BiDi ~ 0
RF1_IO4
Text GLabel 5200 4900 2    50   BiDi ~ 0
RF2_IO1
Wire Wire Line
	5050 4900 5200 4900
Wire Wire Line
	3850 4600 3750 4600
Text GLabel 3750 4600 0    50   BiDi ~ 0
AIN4
Wire Wire Line
	3850 4700 3750 4700
Text GLabel 3750 4700 0    50   BiDi ~ 0
AIN5
Text GLabel 9550 3550 2    50   BiDi ~ 0
AIN4
Wire Wire Line
	9550 3550 9400 3550
Text GLabel 9550 3650 2    50   BiDi ~ 0
AIN5
Wire Wire Line
	9550 3650 9400 3650
Wire Wire Line
	2600 4800 3850 4800
$Comp
L mainboard:3.3V #SUPPLY?
U 1 1
P 9550 3850
AR Path="/5DE0EDF6" Ref="#SUPPLY?"  Part="1" 
AR Path="/5CEC5A72/5DE0EDF6" Ref="#SUPPLY0115"  Part="1" 
F 0 "#SUPPLY0115" H 9550 3850 50  0001 C CNN
F 1 "3.3V" V 9550 4000 59  0000 L BNN
F 2 "" H 9550 3850 50  0001 C CNN
F 3 "" H 9550 3850 50  0001 C CNN
	1    9550 3850
	0    1    -1   0   
$EndComp
$Comp
L mainboard:GND #GND?
U 1 1
P 10100 3850
AR Path="/5DE0EDFC" Ref="#GND?"  Part="1" 
AR Path="/5CEC5A72/5DE0EDFC" Ref="#GND0111"  Part="1" 
F 0 "#GND0111" H 10100 3850 50  0001 C CNN
F 1 "GND" H 10000 3750 59  0000 L BNN
F 2 "" H 10100 3850 50  0001 C CNN
F 3 "" H 10100 3850 50  0001 C CNN
	1    10100 3850
	1    0    0    -1  
$EndComp
Wire Wire Line
	9400 3750 10100 3750
Wire Wire Line
	9550 3850 9400 3850
$Comp
L LED:WS2812B D1
U 1 1
P 2250 6300
F 0 "D1" H 1906 6346 50  0000 R CNN
F 1 "WS2812B" H 1906 6255 50  0000 R CNN
F 2 "LED_SMD:LED_WS2812B_PLCC4_5.0x5.0mm_P3.2mm" H 2300 6000 50  0001 L TNN
F 3 "https://cdn-shop.adafruit.com/datasheets/WS2812B.pdf" H 2350 5925 50  0001 L TNN
F 4 "WS2812B" H 2250 6300 50  0001 C CNN "Flight"
F 5 "WS2812B" H 2250 6300 50  0001 C CNN "Proto"
	1    2250 6300
	-1   0    0    -1  
$EndComp
NoConn ~ 1950 6300
$Comp
L mainboard:3.3V #SUPPLY?
U 1 1
P 2250 6000
AR Path="/5DE434F8" Ref="#SUPPLY?"  Part="1" 
AR Path="/5CEC5A72/5DE434F8" Ref="#SUPPLY0117"  Part="1" 
F 0 "#SUPPLY0117" H 2250 6000 50  0001 C CNN
F 1 "3.3V" H 2210 6140 59  0000 L BNN
F 2 "" H 2250 6000 50  0001 C CNN
F 3 "" H 2250 6000 50  0001 C CNN
	1    2250 6000
	1    0    0    -1  
$EndComp
$Comp
L symbols:BMX160 U3
U 1 1
P 8350 5100
F 0 "U3" H 8950 5250 50  0000 C CNN
F 1 "BMX160" H 8950 4350 50  0000 C CNN
F 2 "custom-footprints:BMX160" H 9400 5200 50  0001 L CNN
F 3 "https://ae-bst.resource.bosch.com/media/_tech/media/datasheets/BST-BMX160-DS000.pdf" H 9400 5100 50  0001 L CNN
F 4 "IMUs - Inertial Measurement Units 9-axis (9DOF) Absolute Orientation MEMS Sensor" H 9400 5000 50  0001 L CNN "Description"
F 5 "" H 9400 4900 50  0001 L CNN "Height"
F 6 "" H 9400 4800 50  0001 L CNN "Manufacturer_Name"
F 7 "" H 9400 4700 50  0001 L CNN "Manufacturer_Part_Number"
F 8 "" H 9400 4600 50  0001 L CNN "Mouser Part Number"
F 9 "BMX160" H 8350 5100 50  0001 C CNN "Flight"
F 10 "BMX160" H 8350 5100 50  0001 C CNN "Proto"
	1    8350 5100
	-1   0    0    -1  
$EndComp
Wire Wire Line
	8600 5500 8350 5500
$Comp
L mainboard:GND #GND?
U 1 1
P 8600 5900
AR Path="/5DE971A7" Ref="#GND?"  Part="1" 
AR Path="/5CEC5A72/5DE971A7" Ref="#GND0112"  Part="1" 
F 0 "#GND0112" H 8600 5900 50  0001 C CNN
F 1 "GND" H 8500 5800 59  0000 L BNN
F 2 "" H 8600 5900 50  0001 C CNN
F 3 "" H 8600 5900 50  0001 C CNN
	1    8600 5900
	1    0    0    -1  
$EndComp
$Comp
L mainboard:GND #GND?
U 1 1
P 8750 5300
AR Path="/5DE9768E" Ref="#GND?"  Part="1" 
AR Path="/5CEC5A72/5DE9768E" Ref="#GND0113"  Part="1" 
F 0 "#GND0113" H 8750 5300 50  0001 C CNN
F 1 "GND" H 8650 5200 59  0000 L BNN
F 2 "" H 8750 5300 50  0001 C CNN
F 3 "" H 8750 5300 50  0001 C CNN
	1    8750 5300
	1    0    0    -1  
$EndComp
Wire Wire Line
	8350 5300 8400 5300
Wire Wire Line
	8350 5200 8400 5200
Wire Wire Line
	8400 5200 8400 5300
Wire Wire Line
	8400 5200 8750 5200
Wire Wire Line
	8350 5700 8400 5700
Wire Wire Line
	8400 5700 8400 5800
Wire Wire Line
	8400 5800 8600 5800
Connection ~ 8600 5800
Wire Wire Line
	8350 5600 8400 5600
Wire Wire Line
	8400 5600 8400 5700
Connection ~ 8400 5700
NoConn ~ 8350 5400
NoConn ~ 7150 5200
NoConn ~ 7150 5300
NoConn ~ 7150 5400
Wire Wire Line
	7150 5500 7050 5500
Wire Wire Line
	7050 5100 7150 5100
$Comp
L mainboard:3.3V #SUPPLY?
U 1 1
P 6650 5000
AR Path="/5DEFE708" Ref="#SUPPLY?"  Part="1" 
AR Path="/5CEC5A72/5DEFE708" Ref="#SUPPLY0118"  Part="1" 
F 0 "#SUPPLY0118" H 6650 5000 50  0001 C CNN
F 1 "3.3V" H 6610 5140 59  0000 L BNN
F 2 "" H 6650 5000 50  0001 C CNN
F 3 "" H 6650 5000 50  0001 C CNN
	1    6650 5000
	1    0    0    -1  
$EndComp
Connection ~ 7050 5100
Connection ~ 6650 5500
Wire Wire Line
	6650 5500 6650 5700
Wire Wire Line
	6650 5700 7150 5700
Wire Wire Line
	7050 5500 7050 5100
Wire Wire Line
	6650 5200 6650 5100
Wire Wire Line
	6650 5100 6950 5100
Wire Wire Line
	6400 5300 6400 5100
Wire Wire Line
	6400 5100 6650 5100
Connection ~ 6650 5100
Wire Wire Line
	6650 5100 6650 5000
Wire Wire Line
	6400 5600 7150 5600
Connection ~ 8400 5200
Connection ~ 6950 5100
Wire Wire Line
	6950 5100 7050 5100
$Comp
L mainboard:GND #GND?
U 1 1
P 6950 5500
AR Path="/5E01AF83" Ref="#GND?"  Part="1" 
AR Path="/5CEC5A72/5E01AF83" Ref="#GND0114"  Part="1" 
F 0 "#GND0114" H 6950 5500 50  0001 C CNN
F 1 "GND" H 6850 5400 59  0000 L BNN
F 2 "" H 6950 5500 50  0001 C CNN
F 3 "" H 6950 5500 50  0001 C CNN
	1    6950 5500
	1    0    0    -1  
$EndComp
$Comp
L mainboard:R-US_R0603 R?
U 1 1
P 8550 5100
AR Path="/5E4D6E0B" Ref="R?"  Part="1" 
AR Path="/5CEC5A72/5E4D6E0B" Ref="R41"  Part="1" 
F 0 "R41" H 8550 4874 59  0000 C CNN
F 1 "10k" H 8550 4979 59  0000 C CNN
F 2 "Resistor_SMD:R_0603_1608Metric" H 8550 5100 50  0001 C CNN
F 3 "" H 8550 5100 50  0001 C CNN
	1    8550 5100
	1    0    0    1   
$EndComp
Wire Wire Line
	8750 5200 8750 5100
Connection ~ 8750 5200
Text Notes 9400 5150 2    85   ~ 0
I2C ADDR
Text Notes 9250 5300 2    85   ~ 0
0x68
$Comp
L mainboard:0.1UF-25V(+80_-20%)(0603) C?
U 1 1
P 1700 6350
AR Path="/5E4EDFA3" Ref="C?"  Part="1" 
AR Path="/5CEC5A72/5E4EDFA3" Ref="C5"  Part="1" 
F 0 "C5" H 1550 6500 59  0000 R TNN
F 1 "0.1uF" H 1550 6400 59  0000 R TNN
F 2 "Capacitor_SMD:C_0603_1608Metric" H 1700 6350 50  0001 C CNN
F 3 "" H 1700 6350 50  0001 C CNN
	1    1700 6350
	1    0    0    -1  
$EndComp
Wire Wire Line
	1700 6150 1700 6000
Wire Wire Line
	1700 6000 2250 6000
Connection ~ 2250 6000
Wire Wire Line
	1700 6450 1700 6600
Wire Wire Line
	1700 6600 2250 6600
Connection ~ 2250 6600
Text GLabel 2250 2800 0    50   BiDi ~ 0
~RESET
Text Notes 2300 2250 0    35   ~ 0
WDT enabled\nwhen installed
Connection ~ 2250 3400
Wire Wire Line
	2250 3400 2800 3400
Wire Notes Line
	2700 2050 2700 2350
Wire Notes Line
	2700 2350 2000 2350
Wire Notes Line
	2000 2350 2000 2050
Wire Notes Line
	2000 2050 2700 2050
Text Notes 4150 3500 0    35   ~ 0
TCK\nTMS
$Comp
L mainboard:ATSAMD51J20A-AU-ATSAMD51J20A-AU-lab64_SAM32-rescue-lab64_SAM32-rescue-SAMD-10-rescue-SAM32-rescue U2
U 1 1
P 4450 5200
F 0 "U2" H 4700 7250 50  0000 C CNN
F 1 "120MHZ 512KB Flash 64 TQFP" H 4700 7150 50  0001 C CNN
F 2 "custom-footprints:QFP50P1200X1200X120-64N" H 4450 5200 50  0001 L BNN
F 3 "Microchip" H 4450 5200 50  0001 L BNN
F 4 "120MHZ 512KB Flash 64 TQFP PKG inTray 85CTemp, 64 TQFP 10x10x1mm TRAY" H 4450 5200 50  0001 L BNN "Field4"
F 5 "TQFP-64 Microchip" H 4450 5200 50  0001 L BNN "Field5"
F 6 "ATSAMD51J19A-AU" H 4450 5200 50  0001 C CNN "Flight"
F 7 "ATSAMD51J19A-AU" H 4650 7150 50  0000 C CNN "Proto"
	1    4450 5200
	1    0    0    -1  
$EndComp
Wire Notes Line
	3600 3200 3600 3550
Wire Notes Line
	3600 3550 4300 3550
Wire Notes Line
	4300 3550 4300 3200
Wire Notes Line
	4300 3200 3600 3200
Text Notes 7000 6500 0    65   ~ 0
NOTE: Components labeled "do not install" (DNI) are not populated by default
Wire Notes Line
	6950 6500 6950 6400
Wire Notes Line
	6950 6400 11200 6400
$EndSCHEMATC
